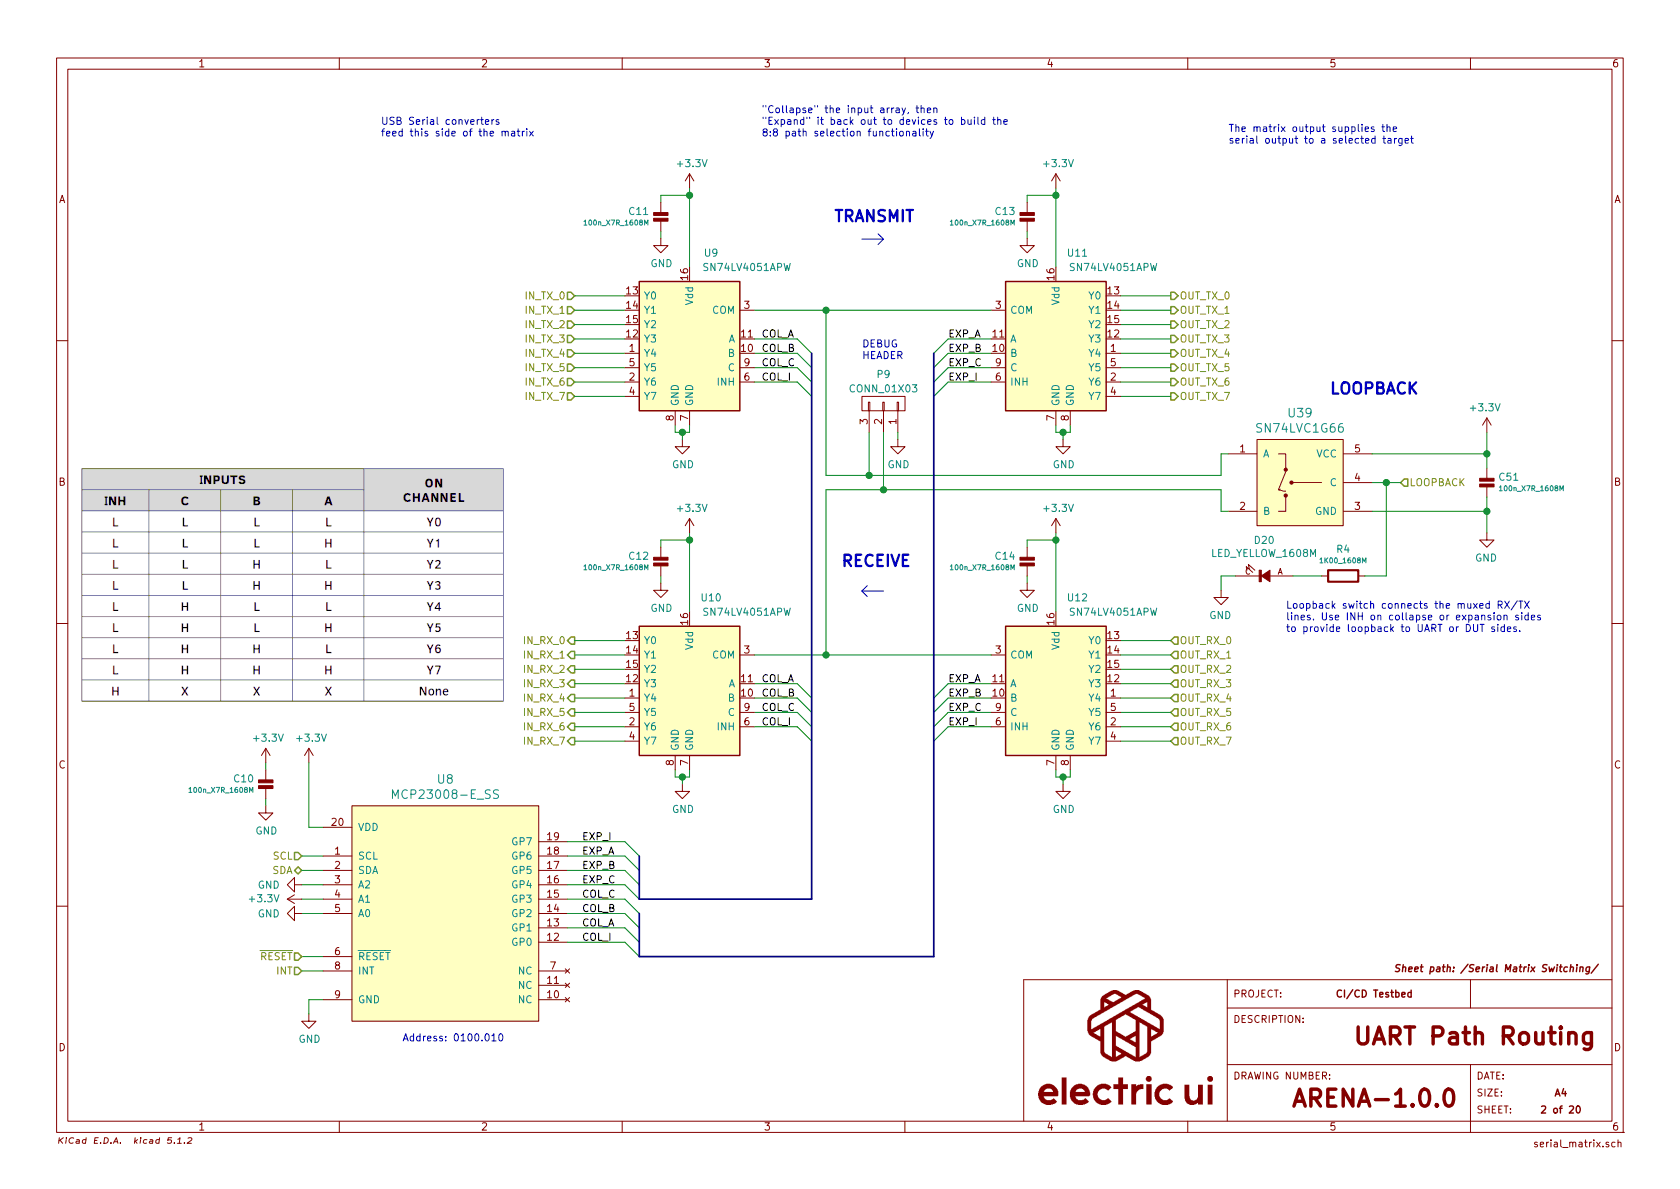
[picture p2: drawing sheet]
EESchema Schematic File Version 4
LIBS:hardware-cache
EELAYER 29 0
EELAYER END
$Descr A4 11693 8268
encoding utf-8
Sheet 2 20
Title "UART Path Routing"
Date ""
Rev "1.0.0"
Comp ""
Comment1 "CI/CD Testbed"
Comment2 "ARENA"
Comment3 ""
Comment4 ""
$EndDescr
Text Notes 8550 1000 0    50   ~ 0
The matrix output supplies the\nserial output to a selected target
Text Notes 2650 950  0    50   ~ 0
USB Serial converters\nfeed this side of the matrix
Wire Bus Line
	4450 6650 6500 6650
Wire Bus Line
	4450 6250 5650 6250
Wire Wire Line
	2100 6650 2250 6650
Wire Wire Line
	2100 6750 2250 6750
Text HLabel 2100 6750 0    50   Input ~ 0
INT
Text HLabel 2100 6650 0    50   Input ~ 0
~RESET
Text HLabel 2100 6050 0    50   BiDi ~ 0
SDA
Text HLabel 2100 5950 0    50   Input ~ 0
SCL
Text Notes 2800 7250 0    50   ~ 0
Address: 0100.010
Wire Wire Line
	2100 6050 2250 6050
Wire Wire Line
	2100 5950 2250 5950
Wire Wire Line
	2250 6150 2100 6150
Wire Wire Line
	2100 6250 2250 6250
Wire Wire Line
	2250 6350 2100 6350
Wire Wire Line
	1850 5550 1850 5600
Wire Wire Line
	1850 5300 1850 5350
$Comp
L appli_power:+3.3V #PWR028
U 1 1
P 1850 5300
AR Path="/5EC860AC/5EF1594B" Ref="#PWR028"  Part="1" 
AR Path="/608437F9/5EF1594B" Ref="#PWR?"  Part="1" 
F 0 "#PWR028" H 1850 5150 50  0001 C CNN
F 1 "+3.3V" H 1865 5473 50  0000 C CNN
F 2 "" H 1850 5300 50  0001 C CNN
F 3 "" H 1850 5300 50  0001 C CNN
	1    1850 5300
	1    0    0    -1  
$EndComp
$Comp
L appli_power:GND #PWR029
U 1 1
P 1850 5600
AR Path="/5EC860AC/5EF10AE2" Ref="#PWR029"  Part="1" 
AR Path="/608437F9/5EF10AE2" Ref="#PWR?"  Part="1" 
F 0 "#PWR029" H 1850 5350 50  0001 C CNN
F 1 "GND" H 1855 5427 50  0000 C CNN
F 2 "" H 1850 5600 50  0001 C CNN
F 3 "" H 1850 5600 50  0001 C CNN
	1    1850 5600
	1    0    0    -1  
$EndComp
$Comp
L appli_capacitor:100n_X7R_1608M C10
U 1 1
P 1850 5550
AR Path="/5EC860AC/5EF0F64F" Ref="C10"  Part="1" 
AR Path="/608437F9/5EF0F64F" Ref="C?"  Part="1" 
F 0 "C10" H 1772 5415 50  0000 R CNN
F 1 "100n_X7R_1608M" H 1772 5495 35  0000 R CNN
F 2 "Applidyne_Capacitor:CAPC1608X90N" V 1965 5450 20  0001 C CNN
F 3 "http://www.farnell.com/datasheets/1732728.pdf" V 1990 5450 20  0001 C CNN
F 4 "KEMET" V 2040 5450 20  0001 C CNN "manf"
F 5 "C0603C104K5RACAUTO" V 2065 5450 20  0001 C CNN "manf#"
F 6 "Element14" V 2090 5450 20  0001 C CNN "Supplier"
F 7 "2070398" V 2115 5450 20  0001 C CNN "Supplier Part No"
F 8 "http://au.element14.com/kemet/c0603c104k5racauto/cap-mlcc-x7r-100nf-50v-0603/dp/2070398" V 2140 5450 20  0001 C CNN "Supplier URL"
F 9 "0.011" V 2165 5450 20  0001 C CNN "Supplier Price"
F 10 "1" V 2190 5450 20  0001 C CNN "Supplier Price Break"
	1    1850 5550
	1    0    0    1   
$EndComp
$Comp
L appli_power:+3.3V #PWR030
U 1 1
P 2150 5300
AR Path="/5EC860AC/5EF0E901" Ref="#PWR030"  Part="1" 
AR Path="/608437F9/5EF0E901" Ref="#PWR?"  Part="1" 
F 0 "#PWR030" H 2150 5150 50  0001 C CNN
F 1 "+3.3V" H 2165 5473 50  0000 C CNN
F 2 "" H 2150 5300 50  0001 C CNN
F 3 "" H 2150 5300 50  0001 C CNN
	1    2150 5300
	1    0    0    -1  
$EndComp
Wire Wire Line
	2150 5750 2150 5300
Wire Wire Line
	2250 5750 2150 5750
$Comp
L appli_power:GND #PWR031
U 1 1
P 2150 7050
AR Path="/5EC860AC/5EF0A91C" Ref="#PWR031"  Part="1" 
AR Path="/608437F9/5EF0A91C" Ref="#PWR?"  Part="1" 
F 0 "#PWR031" H 2150 6800 50  0001 C CNN
F 1 "GND" H 2155 6877 50  0000 C CNN
F 2 "" H 2150 7050 50  0001 C CNN
F 3 "" H 2150 7050 50  0001 C CNN
	1    2150 7050
	1    0    0    -1  
$EndComp
Wire Wire Line
	2150 6950 2150 7050
Wire Wire Line
	2250 6950 2150 6950
Entry Wire Line
	4350 6550 4450 6650
Entry Wire Line
	4350 6450 4450 6550
Entry Wire Line
	4350 6350 4450 6450
Entry Wire Line
	4350 6250 4450 6350
Entry Wire Line
	4350 6150 4450 6250
Entry Wire Line
	4350 6050 4450 6150
Entry Wire Line
	4350 5950 4450 6050
Entry Wire Line
	4350 5850 4450 5950
$Comp
L appli_special:MCP23008-E_SS U?
U 1 1
P 3100 6350
AR Path="/5EEDD91C" Ref="U?"  Part="1" 
AR Path="/5EC860AC/5EEDD91C" Ref="U8"  Part="1" 
AR Path="/608437F9/5EEDD91C" Ref="U?"  Part="1" 
F 0 "U8" H 3100 7287 60  0000 C CNN
F 1 "MCP23008-E_SS" H 3100 7181 60  0000 C CNN
F 2 "Applidyne_SOP:SOP20P65_720X780X200L75X30N" H 3000 6250 60  0001 C CNN
F 3 "http://ww1.microchip.com/downloads/en/DeviceDoc/MCP23008-MCP23S08-Data-Sheet-20001919F.pdf" H 3100 5525 60  0001 C CNN
F 4 "Microchip" H 3100 5285 60  0001 C CNN "manf"
F 5 "MCP23008-E/SS" H 3110 5175 60  0001 C CNN "manf#"
F 6 "RS Online" H 3100 5065 60  0001 C CNN "Supplier"
F 7 "770-9707" H 3100 4955 60  0001 C CNN "Supplier Part No"
F 8 "http://au.rs-online.com/web/p/i-o-expanders/7709707/" H 3100 4855 60  0001 C CNN "Supplier URL"
F 9 "1.566" H 3100 4735 60  0001 C CNN "Supplier Price"
F 10 "5" H 3110 4625 60  0001 C CNN "Supplier Price Break"
	1    3100 6350
	1    0    0    -1  
$EndComp
Text HLabel 4000 5150 0    50   Output ~ 0
IN_RX_7
Text HLabel 4000 5050 0    50   Output ~ 0
IN_RX_6
Text HLabel 4000 4950 0    50   Output ~ 0
IN_RX_5
Text HLabel 4000 4850 0    50   Output ~ 0
IN_RX_4
Text HLabel 4000 4750 0    50   Output ~ 0
IN_RX_3
Text HLabel 4000 4650 0    50   Output ~ 0
IN_RX_2
Text HLabel 4000 4550 0    50   Output ~ 0
IN_RX_1
Text HLabel 4000 2750 0    50   Input ~ 0
IN_TX_7
Text HLabel 4000 2650 0    50   Input ~ 0
IN_TX_6
Text HLabel 4000 2550 0    50   Input ~ 0
IN_TX_5
Text HLabel 4000 2450 0    50   Input ~ 0
IN_TX_4
Text HLabel 4000 2350 0    50   Input ~ 0
IN_TX_3
Text HLabel 4000 2250 0    50   Input ~ 0
IN_TX_2
Text HLabel 4000 2150 0    50   Input ~ 0
IN_TX_1
Text HLabel 8150 2750 2    50   Output ~ 0
OUT_TX_7
Text HLabel 8150 2650 2    50   Output ~ 0
OUT_TX_6
Text HLabel 8150 2550 2    50   Output ~ 0
OUT_TX_5
Text HLabel 8150 2450 2    50   Output ~ 0
OUT_TX_4
Text HLabel 8150 2350 2    50   Output ~ 0
OUT_TX_3
Text HLabel 8150 2250 2    50   Output ~ 0
OUT_TX_2
Text HLabel 8150 2150 2    50   Output ~ 0
OUT_TX_1
Text HLabel 8150 5150 2    50   Input ~ 0
OUT_RX_7
Text HLabel 8150 5050 2    50   Input ~ 0
OUT_RX_6
Text HLabel 8150 4950 2    50   Input ~ 0
OUT_RX_5
Text HLabel 8150 4850 2    50   Input ~ 0
OUT_RX_4
Text HLabel 8150 4750 2    50   Input ~ 0
OUT_RX_3
Text HLabel 8150 4650 2    50   Input ~ 0
OUT_RX_2
Text HLabel 8150 4550 2    50   Input ~ 0
OUT_RX_1
Text Notes 5950 4200 0    197  ~ 0
←
Text Notes 5950 1750 0    197  ~ 0
→
Text HLabel 4000 4450 0    50   Output ~ 0
IN_RX_0
Text HLabel 4000 2050 0    50   Input ~ 0
IN_TX_0
Text HLabel 8150 2050 2    50   Output ~ 0
OUT_TX_0
Text HLabel 8150 4450 2    50   Input ~ 0
OUT_RX_0
Text Notes 5300 950  0    50   ~ 0
"Collapse" the input array, then\n"Expand" it back out to devices to build the \n8:8 path selection functionality
Wire Wire Line
	5250 2150 5750 2150
Wire Wire Line
	5250 4550 5750 4550
Wire Wire Line
	3950 6550 4350 6550
Wire Wire Line
	3950 6450 4350 6450
Wire Wire Line
	3950 6350 4350 6350
Wire Wire Line
	3950 6250 4350 6250
Text Label 4050 5850 0    50   ~ 0
EXP_I
Text Label 4050 6150 0    50   ~ 0
EXP_C
Text Label 4050 6050 0    50   ~ 0
EXP_B
Text Label 4050 5950 0    50   ~ 0
EXP_A
Text Label 4050 6550 0    50   ~ 0
COL_I
Text Label 4050 6250 0    50   ~ 0
COL_C
Text Label 4050 6350 0    50   ~ 0
COL_B
Text Label 4050 6450 0    50   ~ 0
COL_A
Wire Wire Line
	3950 6150 4350 6150
Wire Wire Line
	3950 6050 4350 6050
Wire Wire Line
	3950 5950 4350 5950
Wire Wire Line
	3950 5850 4350 5850
Entry Wire Line
	6600 2650 6500 2750
Entry Wire Line
	6600 2550 6500 2650
Entry Wire Line
	6600 2450 6500 2550
Entry Wire Line
	6600 2350 6500 2450
Entry Wire Line
	6600 5050 6500 5150
Entry Wire Line
	6600 4950 6500 5050
Entry Wire Line
	6600 4850 6500 4950
Entry Wire Line
	6600 4750 6500 4850
Entry Wire Line
	5550 2350 5650 2450
Entry Wire Line
	5550 2450 5650 2550
Entry Wire Line
	5550 2550 5650 2650
Entry Wire Line
	5550 2650 5650 2750
Entry Wire Line
	5550 4750 5650 4850
Entry Wire Line
	5550 4850 5650 4950
Entry Wire Line
	5550 4950 5650 5050
Entry Wire Line
	5550 5050 5650 5150
Text Label 5300 5050 0    50   ~ 0
COL_I
Text Label 5300 4950 0    50   ~ 0
COL_C
Text Label 5300 4850 0    50   ~ 0
COL_B
Text Label 5300 4750 0    50   ~ 0
COL_A
Wire Wire Line
	5250 5050 5550 5050
Wire Wire Line
	5250 4950 5550 4950
Wire Wire Line
	5250 4850 5550 4850
Wire Wire Line
	5250 4750 5550 4750
Text Label 5300 2650 0    50   ~ 0
COL_I
Text Label 5300 2550 0    50   ~ 0
COL_C
Text Label 5300 2450 0    50   ~ 0
COL_B
Text Label 5300 2350 0    50   ~ 0
COL_A
Text Label 6600 2650 0    50   ~ 0
EXP_I
Text Label 6600 2550 0    50   ~ 0
EXP_C
Text Label 6600 2450 0    50   ~ 0
EXP_B
Text Label 6600 2350 0    50   ~ 0
EXP_A
Wire Wire Line
	6600 2650 6900 2650
Wire Wire Line
	6600 2550 6900 2550
Wire Wire Line
	6600 2450 6900 2450
Wire Wire Line
	6600 2350 6900 2350
Text Label 6600 5050 0    50   ~ 0
EXP_I
Text Label 6600 4950 0    50   ~ 0
EXP_C
Text Label 6600 4850 0    50   ~ 0
EXP_B
Text Label 6600 4750 0    50   ~ 0
EXP_A
Text Notes 5850 3950 0    79   ~ 16
RECEIVE
Text Notes 5800 1550 0    79   ~ 16
TRANSMIT
Wire Wire Line
	6600 5050 6900 5050
Wire Wire Line
	6600 4950 6900 4950
Wire Wire Line
	6600 4850 6900 4850
Wire Wire Line
	6600 4750 6900 4750
Wire Wire Line
	8150 5150 7800 5150
Wire Wire Line
	8150 5050 7800 5050
Wire Wire Line
	8150 4950 7800 4950
Wire Wire Line
	8150 4850 7800 4850
Wire Wire Line
	8150 4750 7800 4750
Wire Wire Line
	8150 4650 7800 4650
Wire Wire Line
	8150 4550 7800 4550
Wire Wire Line
	8150 4450 7800 4450
Wire Wire Line
	4350 5150 4000 5150
Wire Wire Line
	4350 5050 4000 5050
Wire Wire Line
	4350 4950 4000 4950
Wire Wire Line
	4350 4850 4000 4850
Wire Wire Line
	4350 4750 4000 4750
Wire Wire Line
	4350 4650 4000 4650
Wire Wire Line
	4350 4550 4000 4550
Wire Wire Line
	4350 4450 4000 4450
Wire Wire Line
	4800 3750 4800 3700
Connection ~ 4800 3750
Wire Wire Line
	4800 3750 4600 3750
Wire Wire Line
	4600 3800 4600 3750
Wire Wire Line
	4600 4050 4600 4000
$Comp
L appli_power:GND #PWR033
U 1 1
P 4600 4050
AR Path="/5EC860AC/5ECB9F2E" Ref="#PWR033"  Part="1" 
AR Path="/608437F9/5ECB9F2E" Ref="#PWR?"  Part="1" 
F 0 "#PWR033" H 4600 3800 50  0001 C CNN
F 1 "GND" H 4605 3877 50  0000 C CNN
F 2 "" H 4600 4050 50  0001 C CNN
F 3 "" H 4600 4050 50  0001 C CNN
	1    4600 4050
	1    0    0    -1  
$EndComp
$Comp
L appli_capacitor:100n_X7R_1608M C12
U 1 1
P 4600 4000
AR Path="/5EC860AC/5ECB9F28" Ref="C12"  Part="1" 
AR Path="/608437F9/5ECB9F28" Ref="C?"  Part="1" 
F 0 "C12" H 4522 3865 50  0000 R CNN
F 1 "100n_X7R_1608M" H 4522 3945 35  0000 R CNN
F 2 "Applidyne_Capacitor:CAPC1608X90N" V 4715 3900 20  0001 C CNN
F 3 "http://www.farnell.com/datasheets/1732728.pdf" V 4740 3900 20  0001 C CNN
F 4 "KEMET" V 4790 3900 20  0001 C CNN "manf"
F 5 "C0603C104K5RACAUTO" V 4815 3900 20  0001 C CNN "manf#"
F 6 "Element14" V 4840 3900 20  0001 C CNN "Supplier"
F 7 "2070398" V 4865 3900 20  0001 C CNN "Supplier Part No"
F 8 "http://au.element14.com/kemet/c0603c104k5racauto/cap-mlcc-x7r-100nf-50v-0603/dp/2070398" V 4890 3900 20  0001 C CNN "Supplier URL"
F 9 "0.011" V 4915 3900 20  0001 C CNN "Supplier Price"
F 10 "1" V 4940 3900 20  0001 C CNN "Supplier Price Break"
	1    4600 4000
	1    0    0    1   
$EndComp
Wire Wire Line
	7350 3750 7350 3700
Connection ~ 7350 3750
Wire Wire Line
	7150 3750 7350 3750
Wire Wire Line
	7150 3800 7150 3750
Wire Wire Line
	7150 4050 7150 4000
$Comp
L appli_power:GND #PWR039
U 1 1
P 7150 4050
AR Path="/5EC860AC/5ECB9F16" Ref="#PWR039"  Part="1" 
AR Path="/608437F9/5ECB9F16" Ref="#PWR?"  Part="1" 
F 0 "#PWR039" H 7150 3800 50  0001 C CNN
F 1 "GND" H 7155 3877 50  0000 C CNN
F 2 "" H 7150 4050 50  0001 C CNN
F 3 "" H 7150 4050 50  0001 C CNN
	1    7150 4050
	1    0    0    -1  
$EndComp
$Comp
L appli_capacitor:100n_X7R_1608M C14
U 1 1
P 7150 4000
AR Path="/5EC860AC/5ECB9F10" Ref="C14"  Part="1" 
AR Path="/608437F9/5ECB9F10" Ref="C?"  Part="1" 
F 0 "C14" H 7072 3865 50  0000 R CNN
F 1 "100n_X7R_1608M" H 7072 3945 35  0000 R CNN
F 2 "Applidyne_Capacitor:CAPC1608X90N" V 7265 3900 20  0001 C CNN
F 3 "http://www.farnell.com/datasheets/1732728.pdf" V 7290 3900 20  0001 C CNN
F 4 "KEMET" V 7340 3900 20  0001 C CNN "manf"
F 5 "C0603C104K5RACAUTO" V 7365 3900 20  0001 C CNN "manf#"
F 6 "Element14" V 7390 3900 20  0001 C CNN "Supplier"
F 7 "2070398" V 7415 3900 20  0001 C CNN "Supplier Part No"
F 8 "http://au.element14.com/kemet/c0603c104k5racauto/cap-mlcc-x7r-100nf-50v-0603/dp/2070398" V 7440 3900 20  0001 C CNN "Supplier URL"
F 9 "0.011" V 7465 3900 20  0001 C CNN "Supplier Price"
F 10 "1" V 7490 3900 20  0001 C CNN "Supplier Price Break"
	1    7150 4000
	1    0    0    1   
$EndComp
$Comp
L appli_power:+3.3V #PWR041
U 1 1
P 7350 3700
AR Path="/5EC860AC/5ECB9F03" Ref="#PWR041"  Part="1" 
AR Path="/608437F9/5ECB9F03" Ref="#PWR?"  Part="1" 
F 0 "#PWR041" H 7350 3550 50  0001 C CNN
F 1 "+3.3V" H 7365 3873 50  0000 C CNN
F 2 "" H 7350 3700 50  0001 C CNN
F 3 "" H 7350 3700 50  0001 C CNN
	1    7350 3700
	1    0    0    -1  
$EndComp
$Comp
L appli_power:+3.3V #PWR037
U 1 1
P 4800 3700
AR Path="/5EC860AC/5ECB9EFD" Ref="#PWR037"  Part="1" 
AR Path="/608437F9/5ECB9EFD" Ref="#PWR?"  Part="1" 
F 0 "#PWR037" H 4800 3550 50  0001 C CNN
F 1 "+3.3V" H 4815 3873 50  0000 C CNN
F 2 "" H 4800 3700 50  0001 C CNN
F 3 "" H 4800 3700 50  0001 C CNN
	1    4800 3700
	1    0    0    -1  
$EndComp
$Comp
L appli_power:GND #PWR043
U 1 1
P 7400 5450
AR Path="/5EC860AC/5ECB9EF7" Ref="#PWR043"  Part="1" 
AR Path="/608437F9/5ECB9EF7" Ref="#PWR?"  Part="1" 
F 0 "#PWR043" H 7400 5200 50  0001 C CNN
F 1 "GND" H 7405 5277 50  0000 C CNN
F 2 "" H 7400 5450 50  0001 C CNN
F 3 "" H 7400 5450 50  0001 C CNN
	1    7400 5450
	1    0    0    -1  
$EndComp
Wire Wire Line
	7400 5400 7450 5400
Connection ~ 7400 5400
Wire Wire Line
	7400 5400 7400 5450
$Comp
L appli_power:GND #PWR035
U 1 1
P 4750 5450
AR Path="/5EC860AC/5ECB9EEE" Ref="#PWR035"  Part="1" 
AR Path="/608437F9/5ECB9EEE" Ref="#PWR?"  Part="1" 
F 0 "#PWR035" H 4750 5200 50  0001 C CNN
F 1 "GND" H 4755 5277 50  0000 C CNN
F 2 "" H 4750 5450 50  0001 C CNN
F 3 "" H 4750 5450 50  0001 C CNN
	1    4750 5450
	1    0    0    -1  
$EndComp
Wire Wire Line
	4750 5400 4800 5400
Connection ~ 4750 5400
Wire Wire Line
	4750 5400 4750 5450
Wire Wire Line
	7450 5400 7450 5350
Wire Wire Line
	7350 5400 7400 5400
Wire Wire Line
	7350 5350 7350 5400
Wire Wire Line
	4800 5400 4800 5350
Wire Wire Line
	4700 5400 4750 5400
Wire Wire Line
	4700 5350 4700 5400
Wire Wire Line
	7350 4250 7350 3750
Wire Wire Line
	4800 4250 4800 3750
$Comp
L appli_analog_devices:SN74LV4051APW U12
U 1 1
P 7350 4750
AR Path="/5EC860AC/5ECB9EDD" Ref="U12"  Part="1" 
AR Path="/608437F9/5ECB9EDD" Ref="U?"  Part="1" 
F 0 "U12" H 7500 5350 50  0000 C CNN
F 1 "SN74LV4051APW" H 7750 5250 50  0000 C CNN
F 2 "Applidyne_SOP:SOP16P65_500X640X120L62X24N" H 7350 3550 50  0001 C CNN
F 3 "http://www.ti.com/lit/ds/symlink/sn74lv4051a.pdf?HQS=TI-null-null-mousermode-df-pf-null-wwe&ts=1589698827244" H 7350 3550 50  0001 C CNN
F 4 "TI" H 7350 3750 50  0001 C CNN "manf"
F 5 "SN74LV4051APWR" H 7350 3650 50  0001 C CNN "manf#"
F 6 "Mouser" H 7350 3450 50  0001 C CNN "Supplier"
F 7 "595-SN74LV4051APWR" H 7350 3350 50  0001 C CNN "Suppler Part No"
F 8 "https://au.mouser.com/ProductDetail/Texas-Instruments/SN74LV4051APWR?qs=j%2FZo4ajzVJI89x2tgWsgsA%3D%3D" H 7350 3250 50  0001 C CNN "Supplier URL"
F 9 "0.654" H 7350 3150 50  0001 C CNN "Supplier Price"
F 10 "10" H 7350 3050 50  0001 C CNN "Supplier Price Break"
	1    7350 4750
	1    0    0    -1  
$EndComp
$Comp
L appli_analog_devices:SN74LV4051APW U10
U 1 1
P 4800 4750
AR Path="/5EC860AC/5ECB9ED0" Ref="U10"  Part="1" 
AR Path="/608437F9/5ECB9ED0" Ref="U?"  Part="1" 
F 0 "U10" H 4650 5350 50  0000 C CNN
F 1 "SN74LV4051APW" H 4400 5250 50  0000 C CNN
F 2 "Applidyne_SOP:SOP16P65_500X640X120L62X24N" H 4800 3550 50  0001 C CNN
F 3 "http://www.ti.com/lit/ds/symlink/sn74lv4051a.pdf?HQS=TI-null-null-mousermode-df-pf-null-wwe&ts=1589698827244" H 4800 3550 50  0001 C CNN
F 4 "TI" H 4800 3750 50  0001 C CNN "manf"
F 5 "SN74LV4051APWR" H 4800 3650 50  0001 C CNN "manf#"
F 6 "Mouser" H 4800 3450 50  0001 C CNN "Supplier"
F 7 "595-SN74LV4051APWR" H 4800 3350 50  0001 C CNN "Suppler Part No"
F 8 "https://au.mouser.com/ProductDetail/Texas-Instruments/SN74LV4051APWR?qs=j%2FZo4ajzVJI89x2tgWsgsA%3D%3D" H 4800 3250 50  0001 C CNN "Supplier URL"
F 9 "0.654" H 4800 3150 50  0001 C CNN "Supplier Price"
F 10 "10" H 4800 3050 50  0001 C CNN "Supplier Price Break"
	1    4800 4750
	-1   0    0    -1  
$EndComp
Wire Wire Line
	5250 2650 5550 2650
Wire Wire Line
	5250 2550 5550 2550
Wire Wire Line
	5250 2450 5550 2450
Wire Wire Line
	5250 2350 5550 2350
Wire Wire Line
	8150 2750 7800 2750
Wire Wire Line
	8150 2650 7800 2650
Wire Wire Line
	8150 2550 7800 2550
Wire Wire Line
	8150 2450 7800 2450
Wire Wire Line
	8150 2350 7800 2350
Wire Wire Line
	8150 2250 7800 2250
Wire Wire Line
	8150 2150 7800 2150
Wire Wire Line
	8150 2050 7800 2050
Wire Wire Line
	4350 2750 4000 2750
Wire Wire Line
	4350 2650 4000 2650
Wire Wire Line
	4350 2550 4000 2550
Wire Wire Line
	4350 2450 4000 2450
Wire Wire Line
	4350 2350 4000 2350
Wire Wire Line
	4350 2250 4000 2250
Wire Wire Line
	4350 2150 4000 2150
Wire Wire Line
	4350 2050 4000 2050
Wire Wire Line
	4800 1350 4800 1300
Connection ~ 4800 1350
Wire Wire Line
	4800 1350 4600 1350
Wire Wire Line
	4600 1400 4600 1350
Wire Wire Line
	4600 1650 4600 1600
$Comp
L appli_power:GND #PWR032
U 1 1
P 4600 1650
AR Path="/5EC860AC/5EC925E7" Ref="#PWR032"  Part="1" 
AR Path="/608437F9/5EC925E7" Ref="#PWR?"  Part="1" 
F 0 "#PWR032" H 4600 1400 50  0001 C CNN
F 1 "GND" H 4605 1477 50  0000 C CNN
F 2 "" H 4600 1650 50  0001 C CNN
F 3 "" H 4600 1650 50  0001 C CNN
	1    4600 1650
	1    0    0    -1  
$EndComp
$Comp
L appli_capacitor:100n_X7R_1608M C11
U 1 1
P 4600 1600
AR Path="/5EC860AC/5EC925E1" Ref="C11"  Part="1" 
AR Path="/608437F9/5EC925E1" Ref="C?"  Part="1" 
F 0 "C11" H 4522 1465 50  0000 R CNN
F 1 "100n_X7R_1608M" H 4522 1545 35  0000 R CNN
F 2 "Applidyne_Capacitor:CAPC1608X90N" V 4715 1500 20  0001 C CNN
F 3 "http://www.farnell.com/datasheets/1732728.pdf" V 4740 1500 20  0001 C CNN
F 4 "KEMET" V 4790 1500 20  0001 C CNN "manf"
F 5 "C0603C104K5RACAUTO" V 4815 1500 20  0001 C CNN "manf#"
F 6 "Element14" V 4840 1500 20  0001 C CNN "Supplier"
F 7 "2070398" V 4865 1500 20  0001 C CNN "Supplier Part No"
F 8 "http://au.element14.com/kemet/c0603c104k5racauto/cap-mlcc-x7r-100nf-50v-0603/dp/2070398" V 4890 1500 20  0001 C CNN "Supplier URL"
F 9 "0.011" V 4915 1500 20  0001 C CNN "Supplier Price"
F 10 "1" V 4940 1500 20  0001 C CNN "Supplier Price Break"
	1    4600 1600
	1    0    0    1   
$EndComp
Wire Wire Line
	7350 1350 7350 1300
Connection ~ 7350 1350
Wire Wire Line
	7150 1350 7350 1350
Wire Wire Line
	7150 1400 7150 1350
Wire Wire Line
	7150 1650 7150 1600
$Comp
L appli_power:GND #PWR038
U 1 1
P 7150 1650
AR Path="/5EC860AC/5EC8EDE7" Ref="#PWR038"  Part="1" 
AR Path="/608437F9/5EC8EDE7" Ref="#PWR?"  Part="1" 
F 0 "#PWR038" H 7150 1400 50  0001 C CNN
F 1 "GND" H 7155 1477 50  0000 C CNN
F 2 "" H 7150 1650 50  0001 C CNN
F 3 "" H 7150 1650 50  0001 C CNN
	1    7150 1650
	1    0    0    -1  
$EndComp
$Comp
L appli_capacitor:100n_X7R_1608M C13
U 1 1
P 7150 1600
AR Path="/5EC860AC/5EC8D6AB" Ref="C13"  Part="1" 
AR Path="/608437F9/5EC8D6AB" Ref="C?"  Part="1" 
F 0 "C13" H 7072 1465 50  0000 R CNN
F 1 "100n_X7R_1608M" H 7072 1545 35  0000 R CNN
F 2 "Applidyne_Capacitor:CAPC1608X90N" V 7265 1500 20  0001 C CNN
F 3 "http://www.farnell.com/datasheets/1732728.pdf" V 7290 1500 20  0001 C CNN
F 4 "KEMET" V 7340 1500 20  0001 C CNN "manf"
F 5 "C0603C104K5RACAUTO" V 7365 1500 20  0001 C CNN "manf#"
F 6 "Element14" V 7390 1500 20  0001 C CNN "Supplier"
F 7 "2070398" V 7415 1500 20  0001 C CNN "Supplier Part No"
F 8 "http://au.element14.com/kemet/c0603c104k5racauto/cap-mlcc-x7r-100nf-50v-0603/dp/2070398" V 7440 1500 20  0001 C CNN "Supplier URL"
F 9 "0.011" V 7465 1500 20  0001 C CNN "Supplier Price"
F 10 "1" V 7490 1500 20  0001 C CNN "Supplier Price Break"
	1    7150 1600
	1    0    0    1   
$EndComp
$Comp
L appli_power:+3.3V #PWR040
U 1 1
P 7350 1300
AR Path="/5EC860AC/5EC8BE25" Ref="#PWR040"  Part="1" 
AR Path="/608437F9/5EC8BE25" Ref="#PWR?"  Part="1" 
F 0 "#PWR040" H 7350 1150 50  0001 C CNN
F 1 "+3.3V" H 7365 1473 50  0000 C CNN
F 2 "" H 7350 1300 50  0001 C CNN
F 3 "" H 7350 1300 50  0001 C CNN
	1    7350 1300
	1    0    0    -1  
$EndComp
$Comp
L appli_power:+3.3V #PWR036
U 1 1
P 4800 1300
AR Path="/5EC860AC/5EC8B8B1" Ref="#PWR036"  Part="1" 
AR Path="/608437F9/5EC8B8B1" Ref="#PWR?"  Part="1" 
F 0 "#PWR036" H 4800 1150 50  0001 C CNN
F 1 "+3.3V" H 4815 1473 50  0000 C CNN
F 2 "" H 4800 1300 50  0001 C CNN
F 3 "" H 4800 1300 50  0001 C CNN
	1    4800 1300
	1    0    0    -1  
$EndComp
$Comp
L appli_power:GND #PWR042
U 1 1
P 7400 3050
AR Path="/5EC860AC/5EC8B497" Ref="#PWR042"  Part="1" 
AR Path="/608437F9/5EC8B497" Ref="#PWR?"  Part="1" 
F 0 "#PWR042" H 7400 2800 50  0001 C CNN
F 1 "GND" H 7405 2877 50  0000 C CNN
F 2 "" H 7400 3050 50  0001 C CNN
F 3 "" H 7400 3050 50  0001 C CNN
	1    7400 3050
	1    0    0    -1  
$EndComp
Wire Wire Line
	7400 3000 7450 3000
Connection ~ 7400 3000
Wire Wire Line
	7400 3000 7400 3050
$Comp
L appli_power:GND #PWR034
U 1 1
P 4750 3050
AR Path="/5EC860AC/5EC8B188" Ref="#PWR034"  Part="1" 
AR Path="/608437F9/5EC8B188" Ref="#PWR?"  Part="1" 
F 0 "#PWR034" H 4750 2800 50  0001 C CNN
F 1 "GND" H 4755 2877 50  0000 C CNN
F 2 "" H 4750 3050 50  0001 C CNN
F 3 "" H 4750 3050 50  0001 C CNN
	1    4750 3050
	1    0    0    -1  
$EndComp
Wire Wire Line
	4750 3000 4800 3000
Connection ~ 4750 3000
Wire Wire Line
	4750 3000 4750 3050
Wire Wire Line
	7450 3000 7450 2950
Wire Wire Line
	7350 3000 7400 3000
Wire Wire Line
	7350 2950 7350 3000
Wire Wire Line
	4800 3000 4800 2950
Wire Wire Line
	4700 3000 4750 3000
Wire Wire Line
	4700 2950 4700 3000
Wire Wire Line
	7350 1850 7350 1350
Wire Wire Line
	4800 1850 4800 1350
$Comp
L appli_analog_devices:SN74LV4051APW U11
U 1 1
P 7350 2350
AR Path="/5EC860AC/5EC87092" Ref="U11"  Part="1" 
AR Path="/608437F9/5EC87092" Ref="U?"  Part="1" 
F 0 "U11" H 7500 2950 50  0000 C CNN
F 1 "SN74LV4051APW" H 7750 2850 50  0000 C CNN
F 2 "Applidyne_SOP:SOP16P65_500X640X120L62X24N" H 7350 1150 50  0001 C CNN
F 3 "http://www.ti.com/lit/ds/symlink/sn74lv4051a.pdf?HQS=TI-null-null-mousermode-df-pf-null-wwe&ts=1589698827244" H 7350 1150 50  0001 C CNN
F 4 "TI" H 7350 1350 50  0001 C CNN "manf"
F 5 "SN74LV4051APWR" H 7350 1250 50  0001 C CNN "manf#"
F 6 "Mouser" H 7350 1050 50  0001 C CNN "Supplier"
F 7 "595-SN74LV4051APWR" H 7350 950 50  0001 C CNN "Suppler Part No"
F 8 "https://au.mouser.com/ProductDetail/Texas-Instruments/SN74LV4051APWR?qs=j%2FZo4ajzVJI89x2tgWsgsA%3D%3D" H 7350 850 50  0001 C CNN "Supplier URL"
F 9 "0.654" H 7350 750 50  0001 C CNN "Supplier Price"
F 10 "10" H 7350 650 50  0001 C CNN "Supplier Price Break"
	1    7350 2350
	1    0    0    -1  
$EndComp
$Comp
L appli_analog_devices:SN74LV4051APW U9
U 1 1
P 4800 2350
AR Path="/5EC860AC/5EC86931" Ref="U9"  Part="1" 
AR Path="/608437F9/5EC86931" Ref="U?"  Part="1" 
F 0 "U9" H 4650 2950 50  0000 C CNN
F 1 "SN74LV4051APW" H 4400 2850 50  0000 C CNN
F 2 "Applidyne_SOP:SOP16P65_500X640X120L62X24N" H 4800 1150 50  0001 C CNN
F 3 "http://www.ti.com/lit/ds/symlink/sn74lv4051a.pdf?HQS=TI-null-null-mousermode-df-pf-null-wwe&ts=1589698827244" H 4800 1150 50  0001 C CNN
F 4 "TI" H 4800 1350 50  0001 C CNN "manf"
F 5 "SN74LV4051APWR" H 4800 1250 50  0001 C CNN "manf#"
F 6 "Mouser" H 4800 1050 50  0001 C CNN "Supplier"
F 7 "595-SN74LV4051APWR" H 4800 950 50  0001 C CNN "Suppler Part No"
F 8 "https://au.mouser.com/ProductDetail/Texas-Instruments/SN74LV4051APWR?qs=j%2FZo4ajzVJI89x2tgWsgsA%3D%3D" H 4800 850 50  0001 C CNN "Supplier URL"
F 9 "0.654" H 4800 750 50  0001 C CNN "Supplier Price"
F 10 "10" H 4800 650 50  0001 C CNN "Supplier Price Break"
	1    4800 2350
	-1   0    0    -1  
$EndComp
$Comp
L appli_power:GND #PWR0219
U 1 1
P 2100 6350
F 0 "#PWR0219" H 2100 6100 50  0001 C CNN
F 1 "GND" V 2100 6200 50  0000 R CNN
F 2 "" H 2100 6350 50  0001 C CNN
F 3 "" H 2100 6350 50  0001 C CNN
	1    2100 6350
	0    1    1    0   
$EndComp
$Comp
L appli_power:GND #PWR0220
U 1 1
P 2100 6150
F 0 "#PWR0220" H 2100 5900 50  0001 C CNN
F 1 "GND" V 2100 6000 50  0000 R CNN
F 2 "" H 2100 6150 50  0001 C CNN
F 3 "" H 2100 6150 50  0001 C CNN
	1    2100 6150
	0    1    1    0   
$EndComp
$Comp
L appli_power:+3.3V #PWR0221
U 1 1
P 2100 6250
F 0 "#PWR0221" H 2100 6100 50  0001 C CNN
F 1 "+3.3V" V 2100 6400 50  0000 L CNN
F 2 "" H 2100 6250 50  0001 C CNN
F 3 "" H 2100 6250 50  0001 C CNN
	1    2100 6250
	0    -1   -1   0   
$EndComp
$Comp
L appli_connector_wurth:CONN_01X03 P9
U 1 1
P 6150 2800
F 0 "P9" V 6350 2800 50  0000 C CNN
F 1 "CONN_01X03" V 6250 2800 50  0000 C CNN
F 2 "Applidyne_Connector_Wurth:61300311121" V 6325 2800 50  0001 C CNN
F 3 "" H 6150 2450 50  0001 C CNN
F 4 "WURTH ELECTRONIK" H 6150 2350 60  0001 C CNN "manf"
F 5 "61300311121" H 6150 2250 60  0001 C CNN "manf#"
F 6 "Element 14" H 6150 2150 60  0001 C CNN "Supplier"
F 7 "2356154" H 6150 2075 60  0001 C CNN "Supplier Part No"
F 8 "http://au.element14.com/wurth-elektronik/61300311121/header-2-54mm-pin-tht-vertical/dp/2356154" H 6150 1975 60  0001 C CNN "Supplier URL"
F 9 "0.12" H 6150 1875 60  0001 C CNN "Supplier Price"
F 10 "1" H 6150 1775 60  0001 C CNN "Supplier Price Break"
	1    6150 2800
	0    1    -1   0   
$EndComp
Wire Wire Line
	6250 3000 6250 3050
$Comp
L appli_power:GND #PWR0272
U 1 1
P 6250 3050
F 0 "#PWR0272" H 6250 2800 50  0001 C CNN
F 1 "GND" H 6255 2877 50  0000 C CNN
F 2 "" H 6250 3050 50  0001 C CNN
F 3 "" H 6250 3050 50  0001 C CNN
	1    6250 3050
	1    0    0    -1  
$EndComp
Connection ~ 5750 2150
Wire Wire Line
	5750 2150 6900 2150
Connection ~ 5750 4550
Wire Wire Line
	5750 4550 6900 4550
Text Notes 6000 2500 0    50   ~ 0
DEBUG\nHEADER
$Comp
L appli_switch:SN74LVC1G66 U39
U 1 1
P 9050 3350
F 0 "U39" H 9050 3837 60  0000 C CNN
F 1 "SN74LVC1G66" H 9050 3731 60  0000 C CNN
F 2 "Applidyne_SOT:SOT95P240X110-5L16N" H 9050 2700 60  0001 C CNN
F 3 "http://www.ti.com/lit/ds/symlink/sn74lvc1g66.pdf" H 9100 2825 60  0001 C CNN
F 4 "TEXAS INSTRUMENTS" H 9100 2585 60  0001 C CNN "manf"
F 5 "SN74LVC1G66DBVR" H 9110 2475 60  0001 C CNN "manf#"
F 6 "Mouser" H 9100 2365 60  0001 C CNN "Supplier"
F 7 "595-SN74LVC1G66DBVR" H 9100 2255 60  0001 C CNN "Supplier Part No"
F 8 "https://au.mouser.com/ProductDetail/Texas-Instruments/SN74LVC1G66DBVR?qs=pt%2FIv5r0EPcNpRLTEQzKFQ%3D%3D" H 9100 2155 60  0001 C CNN "Supplier URL"
F 9 "0.43" H 9100 2035 60  0001 C CNN "Supplier Price"
F 10 "10" H 9110 1925 60  0001 C CNN "Supplier Price Break"
	1    9050 3350
	-1   0    0    -1  
$EndComp
Wire Wire Line
	9550 3150 10350 3150
Wire Wire Line
	10350 3150 10350 3000
Wire Wire Line
	9550 3550 10350 3550
Wire Wire Line
	10350 3550 10350 3700
$Comp
L appli_power:GND #PWR0185
U 1 1
P 10350 3700
F 0 "#PWR0185" H 10350 3450 50  0001 C CNN
F 1 "GND" H 10355 3527 50  0000 C CNN
F 2 "" H 10350 3700 50  0001 C CNN
F 3 "" H 10350 3700 50  0001 C CNN
	1    10350 3700
	-1   0    0    -1  
$EndComp
$Comp
L appli_power:+3.3V #PWR0184
U 1 1
P 10350 3000
AR Path="/5EC860AC/5EE1A6AE" Ref="#PWR0184"  Part="1" 
AR Path="/608437F9/5EE1A6AE" Ref="#PWR?"  Part="1" 
F 0 "#PWR0184" H 10350 2850 50  0001 C CNN
F 1 "+3.3V" H 10365 3173 50  0000 C CNN
F 2 "" H 10350 3000 50  0001 C CNN
F 3 "" H 10350 3000 50  0001 C CNN
	1    10350 3000
	-1   0    0    -1  
$EndComp
$Comp
L appli_capacitor:100n_X7R_1608M C51
U 1 1
P 10350 3450
F 0 "C51" H 10272 3315 50  0000 R CNN
F 1 "100n_X7R_1608M" H 10272 3395 35  0000 R CNN
F 2 "Applidyne_Capacitor:CAPC1608X90N" V 10465 3350 20  0001 C CNN
F 3 "http://www.farnell.com/datasheets/1732728.pdf" V 10490 3350 20  0001 C CNN
F 4 "KEMET" V 10540 3350 20  0001 C CNN "manf"
F 5 "C0603C104K5RACAUTO" V 10565 3350 20  0001 C CNN "manf#"
F 6 "Element14" V 10590 3350 20  0001 C CNN "Supplier"
F 7 "2070398" V 10615 3350 20  0001 C CNN "Supplier Part No"
F 8 "http://au.element14.com/kemet/c0603c104k5racauto/cap-mlcc-x7r-100nf-50v-0603/dp/2070398" V 10640 3350 20  0001 C CNN "Supplier URL"
F 9 "0.011" V 10665 3350 20  0001 C CNN "Supplier Price"
F 10 "1" V 10690 3350 20  0001 C CNN "Supplier Price Break"
	1    10350 3450
	-1   0    0    1   
$EndComp
Wire Wire Line
	10350 3150 10350 3250
Connection ~ 10350 3150
Wire Wire Line
	10350 3450 10350 3550
Connection ~ 10350 3550
$Comp
L appli_device:LED_YELLOW_1608M D?
U 1 1
P 8800 4000
AR Path="/5EDD185B/5EE82075" Ref="D?"  Part="1" 
AR Path="/5EE82075" Ref="D?"  Part="1" 
AR Path="/5EC860AC/5EE82075" Ref="D20"  Part="1" 
F 0 "D20" H 8800 3755 50  0000 C CNN
F 1 "LED_YELLOW_1608M" H 8800 3846 50  0000 C CNN
F 2 "Applidyne_LED:LEDC1608X80L40N" H 8800 4200 50  0001 C CNN
F 3 "http://www.farnell.com/datasheets/1720200.pdf" H 8800 3790 50  0001 C CNN
F 4 "DIALIGHT" H 8800 3580 60  0001 C CNN "manf"
F 5 "5988040107F" H 8800 3490 60  0001 C CNN "manf#"
F 6 "Element 14" H 8800 3390 60  0001 C CNN "Supplier"
F 7 "1465989" H 8800 3290 60  0001 C CNN "Supplier Part No"
F 8 "http://au.element14.com/dialight/5988040107f/led-yellow-0-8mm-x-1-1mm-130mcd/dp/1465989" H 8810 3210 60  0001 C CNN "Supplier URL"
F 9 "0.29" H 8800 3110 60  0001 C CNN "Supplier Price"
F 10 "10" H 8800 3010 60  0001 C CNN "Supplier Price Break"
	1    8800 4000
	1    0    0    1   
$EndComp
$Comp
L appli_resistor:1K00_1608M R?
U 1 1
P 9200 4000
AR Path="/5EDD185B/5EE82082" Ref="R?"  Part="1" 
AR Path="/5EE82082" Ref="R?"  Part="1" 
AR Path="/5EC860AC/5EE82082" Ref="R4"  Part="1" 
F 0 "R4" V 9012 3850 50  0000 C CNN
F 1 "1K00_1608M" V 9092 3850 35  0000 C CNN
F 2 "Applidyne_Resistor:RESC1608X50N" V 9310 3850 20  0001 C CNN
F 3 "" V 9335 3850 20  0001 C CNN
F 4 "MULTICOMP" V 9385 3850 20  0001 C CNN "manf"
F 5 "MCHP03W8F1001T5E" V 9410 3850 20  0001 C CNN "manf#"
F 6 "Element14" V 9435 3850 20  0001 C CNN "Supplier"
F 7 "1576283" V 9460 3850 20  0001 C CNN "Supplier Part No"
F 8 "http://au.element14.com/multicomp/mchp03w8f1001t5e/resistor-thick-film-1k-0-125w/dp/1576283" V 9485 3850 20  0001 C CNN "Supplier URL"
F 9 "0.011" V 9510 3850 20  0001 C CNN "Supplier Price"
F 10 "50+" V 9535 3850 20  0001 C CNN "Supplier Price Break"
	1    9200 4000
	0    -1   1    0   
$EndComp
Wire Wire Line
	9200 4000 9000 4000
Wire Wire Line
	8500 4000 8600 4000
Text HLabel 9750 3350 2    50   Input ~ 0
LOOPBACK
Text Notes 8950 4400 0    50   ~ 0
Loopback switch connects the muxed RX/TX\nlines. Use INH on collapse or expansion sides \nto provide loopback to UART or DUT sides.
Wire Wire Line
	9650 4000 9650 3350
Wire Wire Line
	9650 3350 9750 3350
Wire Wire Line
	9650 3350 9550 3350
Connection ~ 9650 3350
Wire Wire Line
	9650 4000 9500 4000
Wire Wire Line
	8500 4000 8500 4100
$Comp
L appli_power:GND #PWR0183
U 1 1
P 8500 4100
F 0 "#PWR0183" H 8500 3850 50  0001 C CNN
F 1 "GND" H 8505 3927 50  0000 C CNN
F 2 "" H 8500 4100 50  0001 C CNN
F 3 "" H 8500 4100 50  0001 C CNN
	1    8500 4100
	-1   0    0    -1  
$EndComp
Wire Wire Line
	8500 3400 8500 3550
Wire Wire Line
	8500 3550 8550 3550
Wire Wire Line
	8500 3300 8500 3150
Wire Wire Line
	8500 3150 8550 3150
Wire Wire Line
	5750 2150 5750 3300
Wire Wire Line
	5750 3400 5750 4550
Wire Wire Line
	8500 3400 6150 3400
Wire Wire Line
	5750 3300 6050 3300
Wire Wire Line
	6050 3000 6050 3300
Connection ~ 6050 3300
Wire Wire Line
	6050 3300 8500 3300
Wire Wire Line
	6150 3000 6150 3400
Connection ~ 6150 3400
Wire Wire Line
	6150 3400 5750 3400
Text Notes 9250 2750 0    79   ~ 16
LOOPBACK
Wire Bus Line
	4450 6350 4450 6650
Wire Bus Line
	4450 5950 4450 6250
Wire Bus Line
	5650 2450 5650 6250
Wire Bus Line
	6500 2450 6500 6650
$EndSCHEMATC
